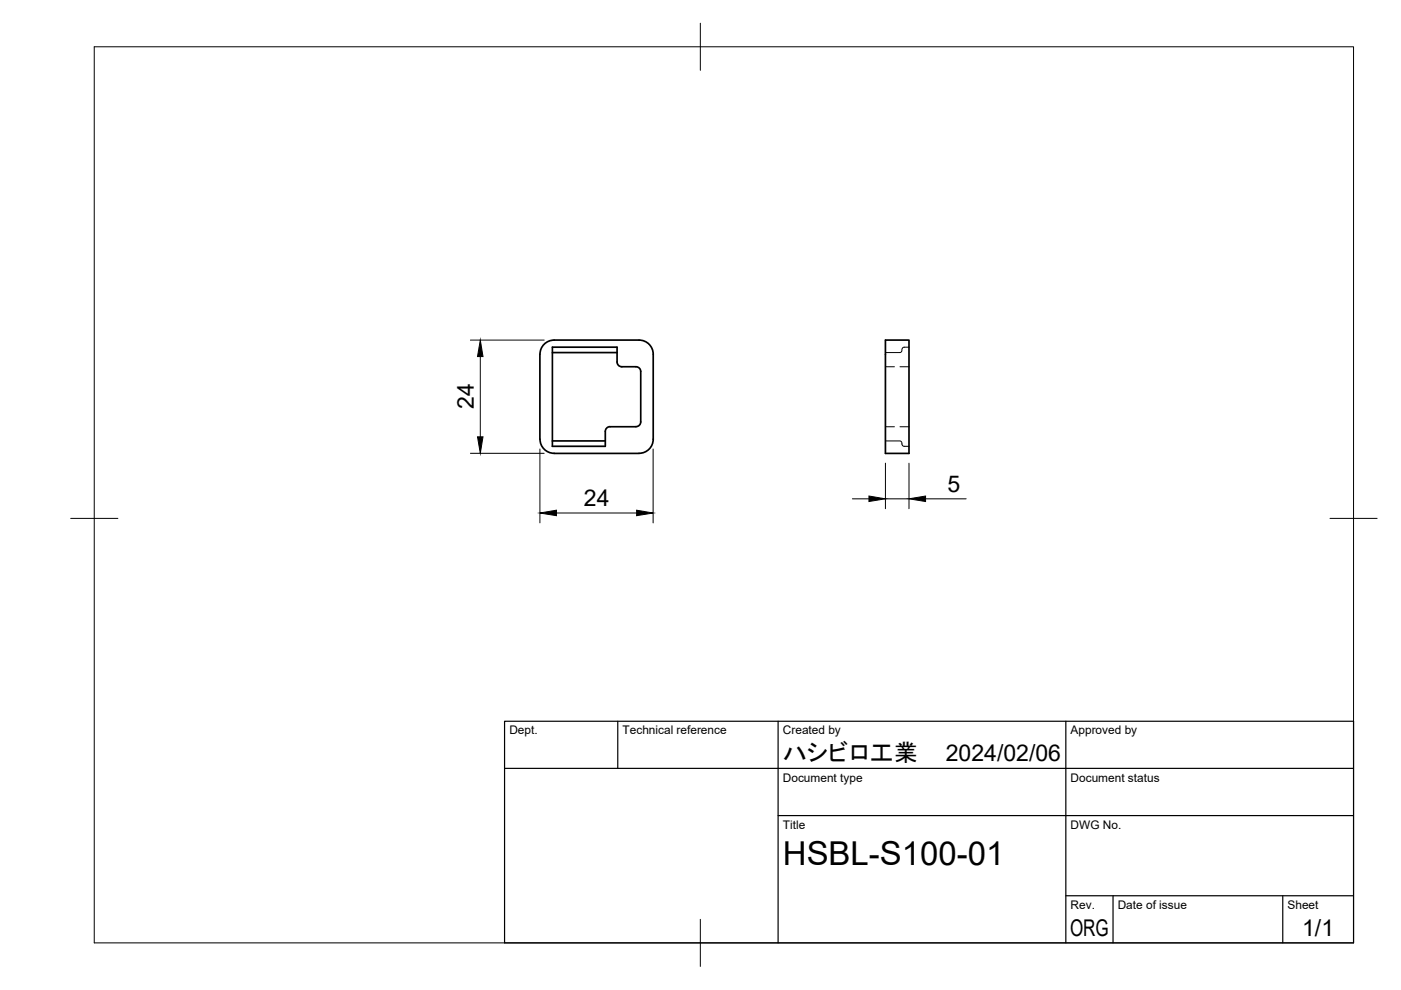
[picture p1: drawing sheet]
<svg xmlns="http://www.w3.org/2000/svg" width="297mm" height="210mm" viewBox="0 0 297 210" stroke-linecap="round" stroke-linejoin="round" font-family="sans-serif">
<!-- layer: Visible -->
<path d="M117.1 73.6h13.7v3.2a1.01 1.01 0 0 0 1 1h3a1.01 1.01 0 0 1 1 1v10.7a1.01 1.01 0 0 1-1 1h-5.5a1.01 1.01 0 0 0-1 1v3.1h-11.2zM117.1 74.8h13.7M117.5 72.1h18a2.99 2.99 0 0 1 3 3v18a2.99 2.99 0 0 1-3 3M117.5 72.1a2.99 2.99 0 0 0-3 3v18a3 3 0 0 0 3 3M187.7 72.1h5v24h-5zM117.1 93.5h11.2M117.5 96.1h18" fill="none" stroke="#000" stroke-width=".36"/>
<!-- layer: Hidden -->
<path d="M187.7 77.8h1.9M190.8 77.8h1.9M192.7 73.6l-1.2 .1-.3 .8-.4 .3h-3.1M187.7 93.5h3.1l.4 .2 .3 .9h1.2M187.7 90.5h1.9M190.8 90.5h1.9" fill="none" stroke="#000" stroke-width=".21"/>
<!-- layer: BORDER -->
<path d="M20 9.9h267v190h-267zM148.5 4.9v10M15 109.9h10M282 109.9h10M148.5 194.9v10" fill="none" stroke="#000" stroke-width=".21"/>
<!-- layer: TITLEBLOCK -->
<path d="M107 152.9h180v47h-180zM131 152.9v10M165 152.9v47M226 152.9v47M107 162.9h180M165 172.9h122M226 189.9h61M236 189.9v10M272 189.9v10" fill="none" stroke="#000" stroke-width=".25"/>
<!-- layer: FD_Dimensions -->
<path d="M99.7 72.1h15.7M101.8 75.6v17M99.7 96.1h15.7M114.5 95.2v15.7M138.5 95.2v15.7M187.7 98.2v9.7M192.7 98.2v9.7M118 108.8h17M180.7 105.8h3.5M187.7 105.8h5M196.2 105.8h8.7" fill="none" stroke="#000" stroke-width=".21"/>
<path d="M101.8 72.1l.6 3.5h-1.2zM101.2 92.6h1.2l-.6 3.5zM114.5 108.8l3.5-.6v1.1zM135 108.2l3.5 .6-3.5 .5zM184.2 105.2l3.5 .6-3.5 .5zM192.7 105.8l3.5-.6v1.1z" fill="#000" stroke="#000" stroke-width=".21"/>
<text font-size="7" x="166" y="183.4">HSBL-S100-01</text>
<text font-size="5.1" x="166" y="161.4">ハシビロ工業</text>
<g font-size="4.9">
<text x="100.4" y="86.8" transform="rotate(-90 100.4 86.8)">24</text>
<text x="123.8" y="107.4">24</text>
<text x="200.9" y="104.3">5</text>
<text x="200.5" y="161.4">2024/02/06</text>
<text x="226.9" y="198.6">ORG</text>
<text x="276.1" y="198.6">1/1</text>
</g>
<g font-size="2.5">
<text x="108" y="155.7">Dept.</text>
<text x="132" y="155.7">Technical reference</text>
<text x="166" y="155.7">Created by</text>
<text x="227" y="155.7">Approved by</text>
<text x="166" y="165.7">Document type</text>
<text x="227" y="165.7">Document status</text>
<text x="166" y="175.7">Title</text>
<text x="227" y="175.7">DWG No.</text>
<text x="227" y="192.7">Rev.</text>
<text x="237" y="192.7">Date of issue</text>
<text x="273" y="192.7">Sheet</text>
</g>
</svg>
